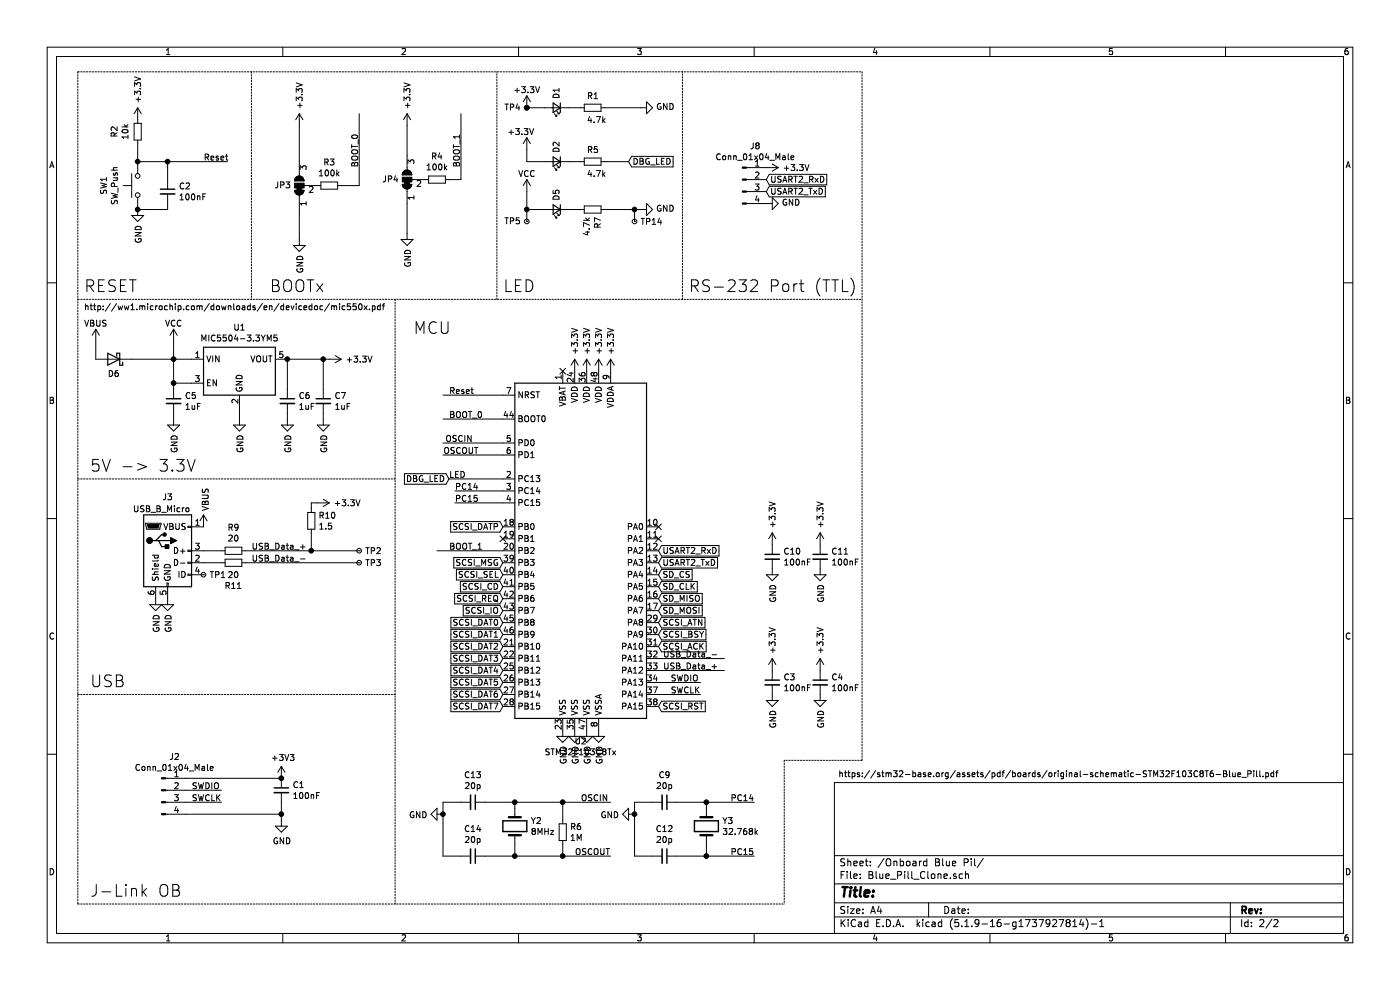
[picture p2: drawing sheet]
EESchema Schematic File Version 4
EELAYER 30 0
EELAYER END
$Descr A4 11693 8268
encoding utf-8
Sheet 2 2
Title ""
Date ""
Rev ""
Comp ""
Comment1 ""
Comment2 ""
Comment3 ""
Comment4 ""
$EndDescr
Wire Wire Line
	4200 4000 3750 4000
Text Label 3750 4000 0    50   ~ 0
LED
$Comp
L MCU_ST_STM32F1:STM32F103C8Tx U2
U 1 1
P 4900 4600
F 0 "U2" H 4850 3011 50  0000 C CNN
F 1 "STM32F103C8Tx" H 4850 2920 50  0000 C CNN
F 2 "Package_QFP:LQFP-48_7x7mm_P0.5mm" H 4300 3200 50  0001 R CNN
F 3 "http://www.st.com/st-web-ui/static/active/en/resource/technical/document/datasheet/CD00161566.pdf" H 4900 4600 50  0001 C CNN
F 4 "C8734" H 4900 4600 50  0001 C CNN "LCSC"
	1    4900 4600
	1    0    0    -1  
$EndComp
$Comp
L power:+3.3V #PWR037
U 1 1
P 4800 3100
F 0 "#PWR037" H 4800 2950 50  0001 C CNN
F 1 "+3.3V" V 4800 3350 50  0000 C CNN
F 2 "" H 4800 3100 50  0001 C CNN
F 3 "" H 4800 3100 50  0001 C CNN
	1    4800 3100
	1    0    0    -1  
$EndComp
$Comp
L power:+3.3V #PWR039
U 1 1
P 4900 3100
F 0 "#PWR039" H 4900 2950 50  0001 C CNN
F 1 "+3.3V" V 4900 3350 50  0000 C CNN
F 2 "" H 4900 3100 50  0001 C CNN
F 3 "" H 4900 3100 50  0001 C CNN
	1    4900 3100
	1    0    0    -1  
$EndComp
$Comp
L power:+3.3V #PWR041
U 1 1
P 5000 3100
F 0 "#PWR041" H 5000 2950 50  0001 C CNN
F 1 "+3.3V" V 5000 3350 50  0000 C CNN
F 2 "" H 5000 3100 50  0001 C CNN
F 3 "" H 5000 3100 50  0001 C CNN
	1    5000 3100
	1    0    0    -1  
$EndComp
NoConn ~ 4700 3100
$Comp
L power:+3.3V #PWR043
U 1 1
P 5100 3100
F 0 "#PWR043" H 5100 2950 50  0001 C CNN
F 1 "+3.3V" V 5100 3350 50  0000 C CNN
F 2 "" H 5100 3100 50  0001 C CNN
F 3 "" H 5100 3100 50  0001 C CNN
	1    5100 3100
	1    0    0    -1  
$EndComp
$Comp
L power:GND #PWR036
U 1 1
P 4700 6100
F 0 "#PWR036" H 4700 5850 50  0001 C CNN
F 1 "GND" V 4705 5972 50  0000 R CNN
F 2 "" H 4700 6100 50  0001 C CNN
F 3 "" H 4700 6100 50  0001 C CNN
	1    4700 6100
	1    0    0    -1  
$EndComp
$Comp
L power:GND #PWR038
U 1 1
P 4800 6100
F 0 "#PWR038" H 4800 5850 50  0001 C CNN
F 1 "GND" V 4805 5972 50  0000 R CNN
F 2 "" H 4800 6100 50  0001 C CNN
F 3 "" H 4800 6100 50  0001 C CNN
	1    4800 6100
	1    0    0    -1  
$EndComp
$Comp
L power:GND #PWR040
U 1 1
P 4900 6100
F 0 "#PWR040" H 4900 5850 50  0001 C CNN
F 1 "GND" V 4905 5972 50  0000 R CNN
F 2 "" H 4900 6100 50  0001 C CNN
F 3 "" H 4900 6100 50  0001 C CNN
	1    4900 6100
	1    0    0    -1  
$EndComp
$Comp
L power:GND #PWR042
U 1 1
P 5000 6100
F 0 "#PWR042" H 5000 5850 50  0001 C CNN
F 1 "GND" V 5005 5972 50  0000 R CNN
F 2 "" H 5000 6100 50  0001 C CNN
F 3 "" H 5000 6100 50  0001 C CNN
	1    5000 6100
	1    0    0    -1  
$EndComp
Text Label 6000 5600 2    50   ~ 0
USB_Data_+
Text Label 6000 5500 2    50   ~ 0
USB_Data_-
Wire Wire Line
	5500 5500 6050 5500
NoConn ~ 4200 4500
NoConn ~ 5500 4400
NoConn ~ 5500 4500
$Comp
L power:+3.3V #PWR032
U 1 1
P 3400 1050
F 0 "#PWR032" H 3400 900 50  0001 C CNN
F 1 "+3.3V" V 3400 1300 50  0000 C CNN
F 2 "" H 3400 1050 50  0001 C CNN
F 3 "" H 3400 1050 50  0001 C CNN
	1    3400 1050
	1    0    0    -1  
$EndComp
$Comp
L power:GND #PWR031
U 1 1
P 3400 1950
F 0 "#PWR031" H 3400 1700 50  0001 C CNN
F 1 "GND" V 3405 1822 50  0000 R CNN
F 2 "" H 3400 1950 50  0001 C CNN
F 3 "" H 3400 1950 50  0001 C CNN
	1    3400 1950
	1    0    0    -1  
$EndComp
Wire Wire Line
	4200 4600 3650 4600
Text Label 3750 4600 0    50   ~ 0
BOOT_1
Wire Wire Line
	4200 3500 3700 3500
Text Label 3750 3500 0    50   ~ 0
BOOT_0
Text Label 3000 1400 1    50   ~ 0
BOOT_0
Wire Wire Line
	3850 950  3850 1500
Text Label 3850 1400 1    50   ~ 0
BOOT_1
Wire Wire Line
	4200 4200 3800 4200
Wire Wire Line
	4200 4100 3800 4100
Text Label 4000 4100 2    50   ~ 0
PC14
Text Label 4000 4200 2    50   ~ 0
PC15
Wire Wire Line
	4200 3700 3700 3700
Wire Wire Line
	4200 3800 3700 3800
Text Label 3950 3700 2    50   ~ 0
OSCIN
Text Label 4000 3800 2    50   ~ 0
OSCOUT
$Comp
L Connector:Conn_01x04_Male J2
U 1 1
P 1350 6600
F 0 "J2" H 1458 6881 50  0000 C CNN
F 1 "Conn_01x04_Male" H 1458 6790 50  0000 C CNN
F 2 "Connector_PinHeader_2.54mm:PinHeader_1x04_P2.54mm_Vertical" H 1350 6600 50  0001 C CNN
F 3 "~" H 1350 6600 50  0001 C CNN
	1    1350 6600
	1    0    0    -1  
$EndComp
$Comp
L Device:C_Small C1
U 1 1
P 2350 6600
F 0 "C1" H 2442 6646 50  0000 L CNN
F 1 "100nF" H 2442 6555 50  0000 L CNN
F 2 "Capacitor_SMD:C_0603_1608Metric" H 2350 6600 50  0001 C CNN
F 3 "~" H 2350 6600 50  0001 C CNN
F 4 "C14663" H 2350 6600 50  0001 C CNN "LCSC"
	1    2350 6600
	1    0    0    -1  
$EndComp
$Comp
L power:+3V3 #PWR028
U 1 1
P 2350 6500
F 0 "#PWR028" H 2350 6350 50  0001 C CNN
F 1 "+3V3" H 2365 6673 50  0000 C CNN
F 2 "" H 2350 6500 50  0001 C CNN
F 3 "" H 2350 6500 50  0001 C CNN
	1    2350 6500
	1    0    0    -1  
$EndComp
Connection ~ 2350 6500
$Comp
L power:GND #PWR029
U 1 1
P 2350 6850
F 0 "#PWR029" H 2350 6600 50  0001 C CNN
F 1 "GND" H 2355 6677 50  0000 C CNN
F 2 "" H 2350 6850 50  0001 C CNN
F 3 "" H 2350 6850 50  0001 C CNN
	1    2350 6850
	1    0    0    -1  
$EndComp
Wire Wire Line
	2350 6800 2350 6850
Wire Wire Line
	2350 6700 2350 6800
Connection ~ 2350 6800
Wire Wire Line
	1550 6700 1850 6700
Wire Wire Line
	1550 6600 1850 6600
Text Label 1600 6600 0    50   ~ 0
SWDIO
Text Label 1600 6700 0    50   ~ 0
SWCLK
Text Label 5600 5700 0    50   ~ 0
SWDIO
Text Label 5600 5800 0    50   ~ 0
SWCLK
Wire Wire Line
	5500 5600 6050 5600
Wire Wire Line
	5500 5700 5850 5700
Wire Wire Line
	5500 5800 5850 5800
$Comp
L Device:R_Small R3
U 1 1
P 2750 1550
F 0 "R3" V 2554 1550 50  0000 C CNN
F 1 "100k" V 2645 1550 50  0000 C CNN
F 2 "Resistor_SMD:R_0603_1608Metric" H 2750 1550 50  0001 C CNN
F 3 "~" H 2750 1550 50  0001 C CNN
F 4 "C25803" V 2750 1550 50  0001 C CNN "LCSC"
	1    2750 1550
	0    1    1    0   
$EndComp
$Comp
L Device:R_Small R4
U 1 1
P 3650 1500
F 0 "R4" V 3454 1500 50  0000 C CNN
F 1 "100k" V 3545 1500 50  0000 C CNN
F 2 "Resistor_SMD:R_0603_1608Metric" H 3650 1500 50  0001 C CNN
F 3 "~" H 3650 1500 50  0001 C CNN
F 4 "C25803" V 3650 1500 50  0001 C CNN "LCSC"
	1    3650 1500
	0    1    1    0   
$EndComp
Wire Wire Line
	3700 3300 4200 3300
Text Label 3750 3300 0    50   ~ 0
Reset
$Comp
L power:+3.3V #PWR?
U 1 1
P 4400 1250
AR Path="/60AB05D8" Ref="#PWR?"  Part="1" 
AR Path="/60A5EB59/60AB05D8" Ref="#PWR?"  Part="1" 
AR Path="/60A49332/60AB05D8" Ref="#PWR034"  Part="1" 
F 0 "#PWR034" H 4400 1100 50  0001 C CNN
F 1 "+3.3V" H 4350 1400 50  0000 C CNN
F 2 "" H 4400 1250 50  0001 C CNN
F 3 "" H 4400 1250 50  0001 C CNN
	1    4400 1250
	1    0    0    -1  
$EndComp
$Comp
L Device:R_Small R?
U 1 1
P 4950 1350
AR Path="/60AB05DF" Ref="R?"  Part="1" 
AR Path="/60A5EB59/60AB05DF" Ref="R?"  Part="1" 
AR Path="/60A49332/60AB05DF" Ref="R5"  Part="1" 
F 0 "R5" V 4850 1300 50  0000 L CNN
F 1 "4.7k" V 5050 1300 50  0000 L CNN
F 2 "Resistor_SMD:R_0603_1608Metric" H 4950 1350 50  0001 C CNN
F 3 "~" H 4950 1350 50  0001 C CNN
F 4 "C23162" H 4950 1350 50  0001 C CNN "LCSC"
	1    4950 1350
	0    1    1    0   
$EndComp
$Comp
L Device:LED_Small D?
U 1 1
P 4650 1350
AR Path="/60AB05E6" Ref="D?"  Part="1" 
AR Path="/60A5EB59/60AB05E6" Ref="D?"  Part="1" 
AR Path="/60A49332/60AB05E6" Ref="D2"  Part="1" 
F 0 "D2" V 4650 1280 50  0000 R CNN
F 1 "LED_Small" V 4695 1448 50  0001 L CNN
F 2 "LED_SMD:LED_0603_1608Metric" V 4650 1350 50  0001 C CNN
F 3 "~" V 4650 1350 50  0001 C CNN
F 4 "C72043" V 4650 1350 50  0001 C CNN "LCSC"
	1    4650 1350
	-1   0    0    1   
$EndComp
$Comp
L power:GND #PWR?
U 1 1
P 5350 1750
AR Path="/60AB05F4" Ref="#PWR?"  Part="1" 
AR Path="/60A5EB59/60AB05F4" Ref="#PWR?"  Part="1" 
AR Path="/60A49332/60AB05F4" Ref="#PWR046"  Part="1" 
F 0 "#PWR046" H 5350 1500 50  0001 C CNN
F 1 "GND" V 5355 1622 50  0000 R CNN
F 2 "" H 5350 1750 50  0001 C CNN
F 3 "" H 5350 1750 50  0001 C CNN
	1    5350 1750
	0    -1   -1   0   
$EndComp
$Comp
L power:GND #PWR?
U 1 1
P 5350 900
AR Path="/60AB05FA" Ref="#PWR?"  Part="1" 
AR Path="/60A5EB59/60AB05FA" Ref="#PWR?"  Part="1" 
AR Path="/60A49332/60AB05FA" Ref="#PWR045"  Part="1" 
F 0 "#PWR045" H 5350 650 50  0001 C CNN
F 1 "GND" V 5355 772 50  0000 R CNN
F 2 "" H 5350 900 50  0001 C CNN
F 3 "" H 5350 900 50  0001 C CNN
	1    5350 900 
	0    -1   -1   0   
$EndComp
$Comp
L Device:R_Small R?
U 1 1
P 4950 1750
AR Path="/60AB0601" Ref="R?"  Part="1" 
AR Path="/60A5EB59/60AB0601" Ref="R?"  Part="1" 
AR Path="/60A49332/60AB0601" Ref="R7"  Part="1" 
F 0 "R7" H 5009 1796 50  0000 L CNN
F 1 "4.7k" H 5009 1705 50  0000 L CNN
F 2 "Resistor_SMD:R_0603_1608Metric" H 4950 1750 50  0001 C CNN
F 3 "~" H 4950 1750 50  0001 C CNN
F 4 "C23162" H 4950 1750 50  0001 C CNN "LCSC"
	1    4950 1750
	0    1    1    0   
$EndComp
$Comp
L Device:LED_Small D?
U 1 1
P 4650 1750
AR Path="/60AB0608" Ref="D?"  Part="1" 
AR Path="/60A5EB59/60AB0608" Ref="D?"  Part="1" 
AR Path="/60A49332/60AB0608" Ref="D5"  Part="1" 
F 0 "D5" V 4650 1680 50  0000 R CNN
F 1 "LED_Small" V 4695 1848 50  0001 L CNN
F 2 "LED_SMD:LED_0603_1608Metric" V 4650 1750 50  0001 C CNN
F 3 "~" V 4650 1750 50  0001 C CNN
F 4 "C72043" V 4650 1750 50  0001 C CNN "LCSC"
	1    4650 1750
	-1   0    0    1   
$EndComp
$Comp
L power:+3.3V #PWR?
U 1 1
P 4400 900
AR Path="/60AB060E" Ref="#PWR?"  Part="1" 
AR Path="/60A5EB59/60AB060E" Ref="#PWR?"  Part="1" 
AR Path="/60A49332/60AB060E" Ref="#PWR033"  Part="1" 
F 0 "#PWR033" H 4400 750 50  0001 C CNN
F 1 "+3.3V" H 4400 1050 50  0000 C CNN
F 2 "" H 4400 900 50  0001 C CNN
F 3 "" H 4400 900 50  0001 C CNN
	1    4400 900 
	1    0    0    -1  
$EndComp
$Comp
L Device:R_Small R?
U 1 1
P 4950 900
AR Path="/60AB0615" Ref="R?"  Part="1" 
AR Path="/60A5EB59/60AB0615" Ref="R?"  Part="1" 
AR Path="/60A49332/60AB0615" Ref="R1"  Part="1" 
F 0 "R1" V 4850 850 50  0000 L CNN
F 1 "4.7k" V 5050 850 50  0000 L CNN
F 2 "Resistor_SMD:R_0603_1608Metric" H 4950 900 50  0001 C CNN
F 3 "~" H 4950 900 50  0001 C CNN
F 4 "C23162" H 4950 900 50  0001 C CNN "LCSC"
	1    4950 900 
	0    1    1    0   
$EndComp
$Comp
L Device:LED_Small D?
U 1 1
P 4650 900
AR Path="/60AB061C" Ref="D?"  Part="1" 
AR Path="/60A5EB59/60AB061C" Ref="D?"  Part="1" 
AR Path="/60A49332/60AB061C" Ref="D1"  Part="1" 
F 0 "D1" V 4650 830 50  0000 R CNN
F 1 "LED_Small" V 4695 998 50  0001 L CNN
F 2 "LED_SMD:LED_0603_1608Metric" V 4650 900 50  0001 C CNN
F 3 "~" V 4650 900 50  0001 C CNN
F 4 "C72043" V 4650 900 50  0001 C CNN "LCSC"
	1    4650 900 
	-1   0    0    1   
$EndComp
Text Label 1700 1350 0    50   ~ 0
Reset
$Comp
L power:+3.3V #PWR?
U 1 1
P 1150 1000
AR Path="/60AB0623" Ref="#PWR?"  Part="1" 
AR Path="/60A5EB59/60AB0623" Ref="#PWR?"  Part="1" 
AR Path="/60A49332/60AB0623" Ref="#PWR019"  Part="1" 
F 0 "#PWR019" H 1150 850 50  0001 C CNN
F 1 "+3.3V" V 1150 1250 50  0000 C CNN
F 2 "" H 1150 1000 50  0001 C CNN
F 3 "" H 1150 1000 50  0001 C CNN
	1    1150 1000
	1    0    0    -1  
$EndComp
Wire Wire Line
	1150 1350 1150 1200
Wire Wire Line
	1400 1350 1900 1350
Wire Wire Line
	1400 1350 1150 1350
Connection ~ 1400 1350
Wire Wire Line
	1400 1500 1400 1350
Wire Wire Line
	1400 1750 1150 1750
Wire Wire Line
	1400 1700 1400 1750
$Comp
L power:GND #PWR?
U 1 1
P 1150 1750
AR Path="/60AB0630" Ref="#PWR?"  Part="1" 
AR Path="/60A5EB59/60AB0630" Ref="#PWR?"  Part="1" 
AR Path="/60A49332/60AB0630" Ref="#PWR020"  Part="1" 
F 0 "#PWR020" H 1150 1500 50  0001 C CNN
F 1 "GND" V 1155 1622 50  0000 R CNN
F 2 "" H 1150 1750 50  0001 C CNN
F 3 "" H 1150 1750 50  0001 C CNN
	1    1150 1750
	1    0    0    -1  
$EndComp
$Comp
L Device:C_Small C?
U 1 1
P 1400 1600
AR Path="/60AB0637" Ref="C?"  Part="1" 
AR Path="/60A5EB59/60AB0637" Ref="C?"  Part="1" 
AR Path="/60A49332/60AB0637" Ref="C2"  Part="1" 
F 0 "C2" H 1492 1646 50  0000 L CNN
F 1 "100nF" H 1492 1555 50  0000 L CNN
F 2 "Capacitor_SMD:C_0603_1608Metric" H 1400 1600 50  0001 C CNN
F 3 "~" H 1400 1600 50  0001 C CNN
F 4 "C14663" H 1400 1600 50  0001 C CNN "LCSC"
	1    1400 1600
	1    0    0    -1  
$EndComp
$Comp
L Device:R_Small R?
U 1 1
P 1150 1100
AR Path="/60AB063E" Ref="R?"  Part="1" 
AR Path="/60A5EB59/60AB063E" Ref="R?"  Part="1" 
AR Path="/60A49332/60AB063E" Ref="R2"  Part="1" 
F 0 "R2" V 954 1100 50  0000 C CNN
F 1 "10k" V 1045 1100 50  0000 C CNN
F 2 "Resistor_SMD:R_0603_1608Metric" H 1150 1100 50  0001 C CNN
F 3 "~" H 1150 1100 50  0001 C CNN
F 4 "C25804" V 1150 1100 50  0001 C CNN "LCSC"
	1    1150 1100
	1    0    0    -1  
$EndComp
Connection ~ 1150 1350
Connection ~ 1150 1750
$Comp
L Switch:SW_Push SW?
U 1 1
P 1150 1550
AR Path="/60AB0647" Ref="SW?"  Part="1" 
AR Path="/60A5EB59/60AB0647" Ref="SW?"  Part="1" 
AR Path="/60A49332/60AB0647" Ref="SW1"  Part="1" 
F 0 "SW1" H 1150 1835 50  0000 C CNN
F 1 "SW_Push" H 1150 1744 50  0000 C CNN
F 2 "Button_Switch_THT:SW_PUSH_6mm" H 1150 1750 50  0001 C CNN
F 3 "~" H 1150 1750 50  0001 C CNN
F 4 "C223748" H 1150 1550 50  0001 C CNN "LCSC"
	1    1150 1550
	0    -1   -1   0   
$EndComp
Text Label 4800 7150 0    50   ~ 0
OSCOUT
Text Label 4850 6700 0    50   ~ 0
OSCIN
Wire Wire Line
	4700 7050 4700 7150
Wire Wire Line
	4700 6850 4700 6700
$Comp
L Device:R_Small R6
U 1 1
P 4700 6950
F 0 "R6" H 4759 6996 50  0000 L CNN
F 1 "1M" H 4759 6905 50  0000 L CNN
F 2 "Resistor_SMD:R_0603_1608Metric" H 4700 6950 50  0001 C CNN
F 3 "~" H 4700 6950 50  0001 C CNN
F 4 "C22935" H 4700 6950 50  0001 C CNN "LCSC"
	1    4700 6950
	1    0    0    -1  
$EndComp
Text Label 6100 7150 0    50   ~ 0
PC15
Text Label 6100 6700 0    50   ~ 0
PC14
Wire Wire Line
	5900 6700 6300 6700
Wire Wire Line
	5900 6750 5900 6700
Wire Wire Line
	5900 7150 6300 7150
Wire Wire Line
	5900 7050 5900 7150
Connection ~ 5900 7150
Wire Wire Line
	5650 7150 5900 7150
Connection ~ 5900 6700
Wire Wire Line
	5650 6700 5900 6700
$Comp
L power:GND #PWR044
U 1 1
P 5300 6800
F 0 "#PWR044" H 5300 6550 50  0001 C CNN
F 1 "GND" V 5305 6672 50  0000 R CNN
F 2 "" H 5300 6800 50  0001 C CNN
F 3 "" H 5300 6800 50  0001 C CNN
	1    5300 6800
	0    1    1    0   
$EndComp
Wire Wire Line
	5300 7150 5450 7150
Wire Wire Line
	5300 6700 5300 6800
Wire Wire Line
	5450 6700 5300 6700
$Comp
L Device:C_Small C12
U 1 1
P 5550 7150
F 0 "C12" V 5321 7150 50  0000 C CNN
F 1 "20p" V 5412 7150 50  0000 C CNN
F 2 "Capacitor_SMD:C_0603_1608Metric" H 5550 7150 50  0001 C CNN
F 3 "~" H 5550 7150 50  0001 C CNN
F 4 "C1648" H 5550 7150 50  0001 C CNN "LCSC"
	1    5550 7150
	0    1    1    0   
$EndComp
$Comp
L Device:C_Small C9
U 1 1
P 5550 6700
F 0 "C9" V 5321 6700 50  0000 C CNN
F 1 "20p" V 5412 6700 50  0000 C CNN
F 2 "Capacitor_SMD:C_0603_1608Metric" H 5550 6700 50  0001 C CNN
F 3 "~" H 5550 6700 50  0001 C CNN
F 4 "C1648" H 5550 6700 50  0001 C CNN "LCSC"
	1    5550 6700
	0    1    1    0   
$EndComp
Wire Wire Line
	4300 7150 4300 7050
Connection ~ 4300 7150
Wire Wire Line
	4050 7150 4300 7150
Wire Wire Line
	3700 7150 3850 7150
Wire Wire Line
	3850 6700 3700 6700
Wire Wire Line
	4300 6700 4050 6700
Connection ~ 4300 6700
Wire Wire Line
	4300 6750 4300 6700
$Comp
L Device:C_Small C14
U 1 1
P 3950 7150
F 0 "C14" V 3721 7150 50  0000 C CNN
F 1 "20p" V 3812 7150 50  0000 C CNN
F 2 "Capacitor_SMD:C_0603_1608Metric" H 3950 7150 50  0001 C CNN
F 3 "~" H 3950 7150 50  0001 C CNN
F 4 "C1648" H 3950 7150 50  0001 C CNN "LCSC"
	1    3950 7150
	0    1    1    0   
$EndComp
$Comp
L Device:C_Small C13
U 1 1
P 3950 6700
F 0 "C13" V 3721 6700 50  0000 C CNN
F 1 "20p" V 3812 6700 50  0000 C CNN
F 2 "Capacitor_SMD:C_0603_1608Metric" H 3950 6700 50  0001 C CNN
F 3 "~" H 3950 6700 50  0001 C CNN
F 4 "C1648" H 3950 6700 50  0001 C CNN "LCSC"
	1    3950 6700
	0    1    1    0   
$EndComp
$Comp
L Device:Crystal Y2
U 1 1
P 4300 6900
F 0 "Y2" V 4254 7031 50  0000 L CNN
F 1 "8MHz" V 4345 7031 50  0000 L CNN
F 2 "Crystal:Crystal_SMD_5032-2Pin_5.0x3.2mm" H 4300 6900 50  0001 C CNN
F 3 "~" H 4300 6900 50  0001 C CNN
F 4 "C115962" V 4300 6900 50  0001 C CNN "LCSC"
	1    4300 6900
	0    1    1    0   
$EndComp
$Comp
L Device:Crystal Y3
U 1 1
P 5900 6900
F 0 "Y3" V 5854 7031 50  0000 L CNN
F 1 "32.768k" V 5945 7031 50  0000 L CNN
F 2 "Crystal:Crystal_SMD_3215-2Pin_3.2x1.5mm" H 5900 6900 50  0001 C CNN
F 3 "~" H 5900 6900 50  0001 C CNN
F 4 "C48615" V 5900 6900 50  0001 C CNN "LCSC"
	1    5900 6900
	0    1    1    0   
$EndComp
$Comp
L Device:C_Small C4
U 1 1
P 6850 5700
F 0 "C4" H 6942 5746 50  0000 L CNN
F 1 "100nF" H 6942 5655 50  0000 L CNN
F 2 "Capacitor_SMD:C_0603_1608Metric" H 6850 5700 50  0001 C CNN
F 3 "~" H 6850 5700 50  0001 C CNN
F 4 "C14663" H 6850 5700 50  0001 C CNN "LCSC"
	1    6850 5700
	1    0    0    -1  
$EndComp
$Comp
L Device:C_Small C3
U 1 1
P 6450 5700
F 0 "C3" H 6542 5746 50  0000 L CNN
F 1 "100nF" H 6542 5655 50  0000 L CNN
F 2 "Capacitor_SMD:C_0603_1608Metric" H 6450 5700 50  0001 C CNN
F 3 "~" H 6450 5700 50  0001 C CNN
F 4 "C14663" H 6450 5700 50  0001 C CNN "LCSC"
	1    6450 5700
	1    0    0    -1  
$EndComp
$Comp
L Device:C_Small C11
U 1 1
P 6850 4650
F 0 "C11" H 6942 4696 50  0000 L CNN
F 1 "100nF" H 6942 4605 50  0000 L CNN
F 2 "Capacitor_SMD:C_0603_1608Metric" H 6850 4650 50  0001 C CNN
F 3 "~" H 6850 4650 50  0001 C CNN
F 4 "C14663" H 6850 4650 50  0001 C CNN "LCSC"
	1    6850 4650
	1    0    0    -1  
$EndComp
$Comp
L power:GND #PWR048
U 1 1
P 6450 4750
F 0 "#PWR048" H 6450 4500 50  0001 C CNN
F 1 "GND" V 6455 4622 50  0000 R CNN
F 2 "" H 6450 4750 50  0001 C CNN
F 3 "" H 6450 4750 50  0001 C CNN
	1    6450 4750
	1    0    0    -1  
$EndComp
$Comp
L Device:C_Small C10
U 1 1
P 6450 4650
F 0 "C10" H 6542 4696 50  0000 L CNN
F 1 "100nF" H 6542 4605 50  0000 L CNN
F 2 "Capacitor_SMD:C_0603_1608Metric" H 6450 4650 50  0001 C CNN
F 3 "~" H 6450 4650 50  0001 C CNN
F 4 "C14663" H 6450 4650 50  0001 C CNN "LCSC"
	1    6450 4650
	1    0    0    -1  
$EndComp
Wire Wire Line
	2050 4700 3000 4700
Wire Wire Line
	2600 4200 2650 4200
Wire Wire Line
	2600 4250 2600 4200
$Comp
L Device:R_Small R10
U 1 1
P 2600 4350
F 0 "R10" H 2659 4396 50  0000 L CNN
F 1 "1.5" H 2659 4305 50  0000 L CNN
F 2 "Resistor_SMD:R_0603_1608Metric" H 2600 4350 50  0001 C CNN
F 3 "~" H 2600 4350 50  0001 C CNN
F 4 "C22843" H 2600 4350 50  0001 C CNN "LCSC"
	1    2600 4350
	1    0    0    -1  
$EndComp
Text Label 2100 4700 0    50   ~ 0
USB_Data_-
Text Label 2100 4600 0    50   ~ 0
USB_Data_+
Wire Wire Line
	1700 4700 1850 4700
Wire Wire Line
	1700 4600 1850 4600
$Comp
L Device:R_Small R11
U 1 1
P 1950 4700
F 0 "R11" V 1754 4700 50  0000 C CNN
F 1 "20" V 1845 4700 50  0000 C CNN
F 2 "Resistor_SMD:R_0603_1608Metric" H 1950 4700 50  0001 C CNN
F 3 "~" H 1950 4700 50  0001 C CNN
F 4 "C22950" V 1950 4700 50  0001 C CNN "LCSC"
	1    1950 4700
	0    -1   -1   0   
$EndComp
$Comp
L Device:R_Small R9
U 1 1
P 1950 4600
F 0 "R9" V 1754 4600 50  0000 C CNN
F 1 "20" V 1845 4600 50  0000 C CNN
F 2 "Resistor_SMD:R_0603_1608Metric" H 1950 4600 50  0001 C CNN
F 3 "~" H 1950 4600 50  0001 C CNN
F 4 "C22950" V 1950 4600 50  0001 C CNN "LCSC"
	1    1950 4600
	0    1    1    0   
$EndComp
$Comp
L power:GND #PWR021
U 1 1
P 1300 5000
F 0 "#PWR021" H 1300 4750 50  0001 C CNN
F 1 "GND" V 1305 4872 50  0000 R CNN
F 2 "" H 1300 5000 50  0001 C CNN
F 3 "" H 1300 5000 50  0001 C CNN
	1    1300 5000
	1    0    0    -1  
$EndComp
$Comp
L power:GND #PWR022
U 1 1
P 1400 5000
F 0 "#PWR022" H 1400 4750 50  0001 C CNN
F 1 "GND" V 1405 4872 50  0000 R CNN
F 2 "" H 1400 5000 50  0001 C CNN
F 3 "" H 1400 5000 50  0001 C CNN
	1    1400 5000
	1    0    0    -1  
$EndComp
Text Notes 7000 6500 0    50   ~ 0
https://stm32-base.org/assets/pdf/boards/original-schematic-STM32F103C8T6-Blue_Pill.pdf
$Comp
L power:+3.3V #PWR027
U 1 1
P 2750 3000
F 0 "#PWR027" H 2750 2850 50  0001 C CNN
F 1 "+3.3V" V 2750 3250 50  0000 C CNN
F 2 "" H 2750 3000 50  0001 C CNN
F 3 "" H 2750 3000 50  0001 C CNN
	1    2750 3000
	0    1    1    0   
$EndComp
$Comp
L power:GND #PWR026
U 1 1
P 2000 3500
F 0 "#PWR026" H 2000 3250 50  0001 C CNN
F 1 "GND" V 2005 3372 50  0000 R CNN
F 2 "" H 2000 3500 50  0001 C CNN
F 3 "" H 2000 3500 50  0001 C CNN
	1    2000 3500
	1    0    0    -1  
$EndComp
$Comp
L power:VBUS #PWR025
U 1 1
P 1700 4400
F 0 "#PWR025" H 1700 4250 50  0001 C CNN
F 1 "VBUS" V 1715 4528 50  0000 L CNN
F 2 "" H 1700 4400 50  0001 C CNN
F 3 "" H 1700 4400 50  0001 C CNN
	1    1700 4400
	1    0    0    -1  
$EndComp
$Comp
L Connector:USB_B_Micro J3
U 1 1
P 1400 4600
F 0 "J3" H 1400 5050 50  0000 C CNN
F 1 "USB_B_Micro" H 1350 4950 50  0000 C CNN
F 2 "Connector_USB:USB_Micro-B_Wuerth_629105150521" H 1550 4550 50  0001 C CNN
F 3 "~" H 1550 4550 50  0001 C CNN
	1    1400 4600
	1    0    0    -1  
$EndComp
$Comp
L Regulator_Linear:MIC5504-3.3YM5 U1
U 1 1
P 2000 3100
F 0 "U1" H 2000 3467 50  0000 C CNN
F 1 "MIC5504-3.3YM5" H 2000 3376 50  0000 C CNN
F 2 "Package_TO_SOT_SMD:SOT-23-5" H 2000 2700 50  0001 C CNN
F 3 "http://ww1.microchip.com/downloads/en/DeviceDoc/MIC550X.pdf" H 1750 3350 50  0001 C CNN
F 4 "C88419" H 2000 3100 50  0001 C CNN "LCSC"
	1    2000 3100
	1    0    0    -1  
$EndComp
Text GLabel 4200 5300 0    50   Input ~ 0
SCSI_DAT1
Text GLabel 4200 5200 0    50   Input ~ 0
SCSI_DAT0
Text GLabel 4200 5100 0    50   Input ~ 0
SCSI_IO
Text GLabel 4200 5000 0    50   Input ~ 0
SCSI_REQ
Text GLabel 4200 4900 0    50   Input ~ 0
SCSI_CD
Text GLabel 4200 4800 0    50   Input ~ 0
SCSI_SEL
Text GLabel 4200 4700 0    50   Input ~ 0
SCSI_MSG
Text GLabel 5500 5900 2    50   Input ~ 0
SCSI_RST
Text GLabel 5500 5400 2    50   Input ~ 0
SCSI_ACK
Text GLabel 5500 5300 2    50   Input ~ 0
SCSI_BSY
Text GLabel 5500 5200 2    50   Input ~ 0
SCSI_ATN
Text GLabel 4200 5900 0    50   Input ~ 0
SCSI_DAT7
Text GLabel 4200 5800 0    50   Input ~ 0
SCSI_DAT6
Text GLabel 4200 5700 0    50   Input ~ 0
SCSI_DAT5
Text GLabel 4200 5600 0    50   Input ~ 0
SCSI_DAT4
Text GLabel 5500 4900 2    50   Input ~ 0
SD_CLK
Text GLabel 5500 5000 2    50   Input ~ 0
SD_MISO
Text GLabel 5500 5100 2    50   Input ~ 0
SD_MOSI
Text GLabel 4200 4400 0    50   Input ~ 0
SCSI_DATP
Text GLabel 4200 5400 0    50   Input ~ 0
SCSI_DAT2
Text GLabel 4200 5500 0    50   Input ~ 0
SCSI_DAT3
Text GLabel 5500 4800 2    50   Input ~ 0
SD_CS
Text GLabel 3750 4000 0    50   Input ~ 0
DBG_LED
Wire Notes Line
	2100 600  2100 2500
Text Notes 700  2450 0    98   ~ 0
RESET
Text Notes 2250 2450 0    98   ~ 0
BOOTx
Wire Notes Line
	4150 2500 4150 600 
Wire Notes Line
	5700 2500 5700 600 
Text Notes 4200 2450 0    98   ~ 0
LED
Connection ~ 5300 6800
Wire Wire Line
	5300 6800 5300 7150
Wire Notes Line
	650  4000 3300 4000
Wire Notes Line
	650  5800 3300 5800
Wire Notes Line
	3300 2500 3300 7550
Wire Notes Line
	650  600  650  7550
Text Notes 750  3950 0    98   ~ 0
5V -> 3.3V
Text Notes 750  5750 0    98   ~ 0
USB
Text Notes 750  7500 0    98   ~ 0
J-Link OB
Connection ~ 4700 6700
Connection ~ 4700 7150
Wire Wire Line
	4700 6700 5100 6700
Wire Wire Line
	4700 7150 5100 7150
Wire Wire Line
	4300 7150 4700 7150
Wire Wire Line
	4300 6700 4700 6700
$Comp
L power:GND #PWR052
U 1 1
P 6850 4750
F 0 "#PWR052" H 6850 4500 50  0001 C CNN
F 1 "GND" V 6855 4622 50  0000 R CNN
F 2 "" H 6850 4750 50  0001 C CNN
F 3 "" H 6850 4750 50  0001 C CNN
	1    6850 4750
	1    0    0    -1  
$EndComp
$Comp
L power:GND #PWR050
U 1 1
P 6450 5800
F 0 "#PWR050" H 6450 5550 50  0001 C CNN
F 1 "GND" V 6455 5672 50  0000 R CNN
F 2 "" H 6450 5800 50  0001 C CNN
F 3 "" H 6450 5800 50  0001 C CNN
	1    6450 5800
	1    0    0    -1  
$EndComp
$Comp
L power:GND #PWR054
U 1 1
P 6850 5800
F 0 "#PWR054" H 6850 5550 50  0001 C CNN
F 1 "GND" V 6855 5672 50  0000 R CNN
F 2 "" H 6850 5800 50  0001 C CNN
F 3 "" H 6850 5800 50  0001 C CNN
	1    6850 5800
	1    0    0    -1  
$EndComp
$Comp
L power:+3.3V #PWR047
U 1 1
P 6450 4550
F 0 "#PWR047" H 6450 4400 50  0001 C CNN
F 1 "+3.3V" V 6450 4800 50  0000 C CNN
F 2 "" H 6450 4550 50  0001 C CNN
F 3 "" H 6450 4550 50  0001 C CNN
	1    6450 4550
	1    0    0    -1  
$EndComp
$Comp
L power:+3.3V #PWR051
U 1 1
P 6850 4550
F 0 "#PWR051" H 6850 4400 50  0001 C CNN
F 1 "+3.3V" V 6850 4800 50  0000 C CNN
F 2 "" H 6850 4550 50  0001 C CNN
F 3 "" H 6850 4550 50  0001 C CNN
	1    6850 4550
	1    0    0    -1  
$EndComp
$Comp
L power:+3.3V #PWR049
U 1 1
P 6450 5600
F 0 "#PWR049" H 6450 5450 50  0001 C CNN
F 1 "+3.3V" V 6450 5850 50  0000 C CNN
F 2 "" H 6450 5600 50  0001 C CNN
F 3 "" H 6450 5600 50  0001 C CNN
	1    6450 5600
	1    0    0    -1  
$EndComp
$Comp
L power:+3.3V #PWR053
U 1 1
P 6850 5600
F 0 "#PWR053" H 6850 5450 50  0001 C CNN
F 1 "+3.3V" V 6850 5850 50  0000 C CNN
F 2 "" H 6850 5600 50  0001 C CNN
F 3 "" H 6850 5600 50  0001 C CNN
	1    6850 5600
	1    0    0    -1  
$EndComp
Wire Wire Line
	1550 6500 2350 6500
Wire Wire Line
	1550 6800 2350 6800
Wire Wire Line
	2050 4600 2600 4600
Wire Wire Line
	2600 4450 2600 4600
Connection ~ 2600 4600
Wire Wire Line
	2600 4600 3000 4600
Wire Wire Line
	4400 900  4550 900 
Wire Wire Line
	4400 1250 4400 1350
Wire Wire Line
	4400 1350 4550 1350
Wire Wire Line
	4750 1350 4850 1350
Wire Wire Line
	4850 900  4750 900 
Wire Wire Line
	4400 1750 4550 1750
Wire Wire Line
	4750 1750 4850 1750
Wire Wire Line
	5050 1750 5300 1750
Wire Wire Line
	5050 900  5350 900 
Text Notes 3450 2800 0    98   ~ 0
MCU
Wire Notes Line
	7200 6350 6550 6350
Wire Notes Line
	6550 6350 6550 7550
Wire Notes Line
	650  2500 7200 2500
Wire Notes Line
	650  7550 6550 7550
Text GLabel 5500 4600 2    50   Input ~ 0
USART2_RxD
Text GLabel 5500 4700 2    50   Input ~ 0
USART2_TxD
Text Notes 5750 2450 0    98   ~ 0
RS-232 Port (TTL)
Wire Notes Line
	650  600  7200 600 
Wire Notes Line
	7200 600  7200 6350
Text GLabel 6400 1500 2    50   Input ~ 0
USART2_RxD
Text GLabel 6400 1600 2    50   Input ~ 0
USART2_TxD
$Comp
L power:GND #PWR?
U 1 1
P 6400 1700
AR Path="/60BAEC40" Ref="#PWR?"  Part="1" 
AR Path="/60A5EB59/60BAEC40" Ref="#PWR?"  Part="1" 
AR Path="/60A49332/60BAEC40" Ref="#PWR058"  Part="1" 
F 0 "#PWR058" H 6400 1450 50  0001 C CNN
F 1 "GND" V 6405 1572 50  0000 R CNN
F 2 "" H 6400 1700 50  0001 C CNN
F 3 "" H 6400 1700 50  0001 C CNN
	1    6400 1700
	0    -1   -1   0   
$EndComp
$Comp
L power:+3.3V #PWR?
U 1 1
P 6400 1400
AR Path="/60BAC9FD" Ref="#PWR?"  Part="1" 
AR Path="/60A5EB59/60BAC9FD" Ref="#PWR?"  Part="1" 
AR Path="/60A49332/60BAC9FD" Ref="#PWR057"  Part="1" 
F 0 "#PWR057" H 6400 1250 50  0001 C CNN
F 1 "+3.3V" V 6400 1650 50  0000 C CNN
F 2 "" H 6400 1400 50  0001 C CNN
F 3 "" H 6400 1400 50  0001 C CNN
	1    6400 1400
	0    1    1    0   
$EndComp
$Comp
L Connector:Conn_01x04_Male J8
U 1 1
P 6200 1500
F 0 "J8" H 6308 1781 50  0000 C CNN
F 1 "Conn_01x04_Male" H 6308 1690 50  0000 C CNN
F 2 "Connector_PinHeader_2.54mm:PinHeader_1x04_P2.54mm_Vertical" H 6200 1500 50  0001 C CNN
F 3 "~" H 6200 1500 50  0001 C CNN
	1    6200 1500
	1    0    0    -1  
$EndComp
$Comp
L Device:C_Small C5
U 1 1
P 1450 3350
F 0 "C5" H 1542 3396 50  0000 L CNN
F 1 "1uF" H 1542 3305 50  0000 L CNN
F 2 "Capacitor_SMD:C_0603_1608Metric" H 1450 3350 50  0001 C CNN
F 3 "~" H 1450 3350 50  0001 C CNN
F 4 "C15849" H 1450 3350 50  0001 C CNN "LCSC"
	1    1450 3350
	1    0    0    -1  
$EndComp
$Comp
L power:GND #PWR024
U 1 1
P 1450 3500
F 0 "#PWR024" H 1450 3250 50  0001 C CNN
F 1 "GND" V 1455 3372 50  0000 R CNN
F 2 "" H 1450 3500 50  0001 C CNN
F 3 "" H 1450 3500 50  0001 C CNN
	1    1450 3500
	1    0    0    -1  
$EndComp
$Comp
L Device:C_Small C6
U 1 1
P 2400 3350
F 0 "C6" H 2492 3396 50  0000 L CNN
F 1 "1uF" H 2492 3305 50  0000 L CNN
F 2 "Capacitor_SMD:C_0603_1608Metric" H 2400 3350 50  0001 C CNN
F 3 "~" H 2400 3350 50  0001 C CNN
F 4 "C15849" H 2400 3350 50  0001 C CNN "LCSC"
	1    2400 3350
	1    0    0    -1  
$EndComp
Wire Wire Line
	2400 3000 2400 3250
$Comp
L Device:C_Small C7
U 1 1
P 2700 3350
F 0 "C7" H 2792 3396 50  0000 L CNN
F 1 "1uF" H 2792 3305 50  0000 L CNN
F 2 "Capacitor_SMD:C_0603_1608Metric" H 2700 3350 50  0001 C CNN
F 3 "~" H 2700 3350 50  0001 C CNN
F 4 "C15849" H 2700 3350 50  0001 C CNN "LCSC"
	1    2700 3350
	1    0    0    -1  
$EndComp
Wire Wire Line
	2700 3000 2700 3250
Wire Wire Line
	2750 3000 2700 3000
Connection ~ 2700 3000
$Comp
L power:GND #PWR055
U 1 1
P 2400 3500
F 0 "#PWR055" H 2400 3250 50  0001 C CNN
F 1 "GND" V 2405 3372 50  0000 R CNN
F 2 "" H 2400 3500 50  0001 C CNN
F 3 "" H 2400 3500 50  0001 C CNN
	1    2400 3500
	1    0    0    -1  
$EndComp
$Comp
L power:GND #PWR059
U 1 1
P 2700 3500
F 0 "#PWR059" H 2700 3250 50  0001 C CNN
F 1 "GND" V 2705 3372 50  0000 R CNN
F 2 "" H 2700 3500 50  0001 C CNN
F 3 "" H 2700 3500 50  0001 C CNN
	1    2700 3500
	1    0    0    -1  
$EndComp
Wire Wire Line
	2700 3450 2700 3500
Wire Wire Line
	2400 3450 2400 3500
Wire Wire Line
	1450 3450 1450 3500
Text Notes 700  2600 0    50   ~ 0
http://ww1.microchip.com/downloads/en/devicedoc/mic550x.pdf
Wire Wire Line
	1450 3250 1450 3200
$Comp
L power:+3.3V #PWR030
U 1 1
P 2650 4200
F 0 "#PWR030" H 2650 4050 50  0001 C CNN
F 1 "+3.3V" V 2650 4450 50  0000 C CNN
F 2 "" H 2650 4200 50  0001 C CNN
F 3 "" H 2650 4200 50  0001 C CNN
	1    2650 4200
	0    1    1    0   
$EndComp
Wire Wire Line
	2700 3000 2400 3000
Connection ~ 2400 3000
Wire Wire Line
	2000 3500 2000 3400
$Comp
L power:VBUS #PWR056
U 1 1
P 800 2850
F 0 "#PWR056" H 800 2700 50  0001 C CNN
F 1 "VBUS" H 700 3000 50  0000 L CNN
F 2 "" H 800 2850 50  0001 C CNN
F 3 "" H 800 2850 50  0001 C CNN
	1    800  2850
	1    0    0    -1  
$EndComp
Wire Wire Line
	1600 3200 1450 3200
Connection ~ 1450 3200
Wire Wire Line
	1450 3200 1450 3000
Connection ~ 1450 3000
Wire Wire Line
	1450 3000 1600 3000
Wire Wire Line
	800  3000 800  2850
$Comp
L power:VCC #PWR0101
U 1 1
P 1450 2850
F 0 "#PWR0101" H 1450 2700 50  0001 C CNN
F 1 "VCC" H 1450 3000 50  0000 C CNN
F 2 "" H 1450 2850 50  0001 C CNN
F 3 "" H 1450 2850 50  0001 C CNN
	1    1450 2850
	1    0    0    -1  
$EndComp
$Comp
L power:VCC #PWR023
U 1 1
P 4400 1600
F 0 "#PWR023" H 4400 1450 50  0001 C CNN
F 1 "VCC" H 4400 1750 50  0000 C CNN
F 2 "" H 4400 1600 50  0001 C CNN
F 3 "" H 4400 1600 50  0001 C CNN
	1    4400 1600
	1    0    0    -1  
$EndComp
Wire Wire Line
	4400 1750 4400 1600
Wire Wire Line
	1450 3000 1450 2850
$Comp
L Connector:TestPoint_Small TP3
U 1 1
P 3000 4700
F 0 "TP3" H 3048 4700 50  0000 L CNN
F 1 "TestPoint_Small" H 3048 4655 50  0001 L CNN
F 2 "TestPoint:TestPoint_Pad_D1.5mm" H 3200 4700 50  0001 C CNN
F 3 "~" H 3200 4700 50  0001 C CNN
	1    3000 4700
	1    0    0    -1  
$EndComp
$Comp
L Connector:TestPoint_Small TP2
U 1 1
P 3000 4600
F 0 "TP2" H 3048 4600 50  0000 L CNN
F 1 "TestPoint_Small" H 3048 4555 50  0001 L CNN
F 2 "TestPoint:TestPoint_Pad_D1.5mm" H 3200 4600 50  0001 C CNN
F 3 "~" H 3200 4600 50  0001 C CNN
	1    3000 4600
	1    0    0    -1  
$EndComp
$Comp
L Connector:TestPoint_Small TP1
U 1 1
P 1700 4800
F 0 "TP1" H 1748 4800 50  0000 L CNN
F 1 "TestPoint_Small" H 1748 4755 50  0001 L CNN
F 2 "TestPoint:TestPoint_Pad_D1.5mm" H 1900 4800 50  0001 C CNN
F 3 "~" H 1900 4800 50  0001 C CNN
	1    1700 4800
	1    0    0    -1  
$EndComp
$Comp
L Connector:TestPoint_Small TP4
U 1 1
P 4400 900
F 0 "TP4" H 4448 900 50  0000 L CNN
F 1 "TestPoint_Small" H 4448 855 50  0001 L CNN
F 2 "TestPoint:TestPoint_Pad_D1.5mm" H 4600 900 50  0001 C CNN
F 3 "~" H 4600 900 50  0001 C CNN
	1    4400 900 
	-1   0    0    1   
$EndComp
$Comp
L Connector:TestPoint_Small TP5
U 1 1
P 4400 1850
F 0 "TP5" H 4448 1850 50  0000 L CNN
F 1 "TestPoint_Small" H 4448 1805 50  0001 L CNN
F 2 "TestPoint:TestPoint_Pad_D1.5mm" H 4600 1850 50  0001 C CNN
F 3 "~" H 4600 1850 50  0001 C CNN
	1    4400 1850
	-1   0    0    1   
$EndComp
Connection ~ 4400 900 
$Comp
L power:GND #PWR0106
U 1 1
P 3700 6800
F 0 "#PWR0106" H 3700 6550 50  0001 C CNN
F 1 "GND" V 3705 6672 50  0000 R CNN
F 2 "" H 3700 6800 50  0001 C CNN
F 3 "" H 3700 6800 50  0001 C CNN
	1    3700 6800
	0    1    1    0   
$EndComp
$Comp
L Device:D_Schottky D?
U 1 1
P 950 3000
AR Path="/60D29978" Ref="D?"  Part="1" 
AR Path="/60A49332/60D29978" Ref="D6"  Part="1" 
F 0 "D6" H 950 3125 50  0000 C CNN
F 1 "D_Schottky" H 950 3126 50  0001 C CNN
F 2 "Diode_SMD:D_SOD-123" H 950 3000 50  0001 C CNN
F 3 "~" H 950 3000 50  0001 C CNN
F 4 "C8598" H 950 3000 50  0001 C CNN "LCSC"
	1    950  3000
	-1   0    0    1   
$EndComp
$Comp
L Jumper:SolderJumper_3_Bridged12 JP4
U 1 1
P 3400 1500
F 0 "JP4" V 3400 1567 50  0000 L CNN
F 1 "Jumper_3_Bridged12" H 3400 1613 50  0001 C CNN
F 2 "Jumper:SolderJumper-3_P1.3mm_Bridged12_RoundedPad1.0x1.5mm" H 3400 1500 50  0001 C CNN
F 3 "~" H 3400 1500 50  0001 C CNN
	1    3400 1500
	0    -1   -1   0   
$EndComp
Wire Wire Line
	3400 1700 3400 1950
Wire Wire Line
	3400 1300 3400 1050
Wire Wire Line
	3750 1500 3850 1500
Wire Wire Line
	2850 1550 3000 1550
Wire Wire Line
	3000 950  3000 1550
$Comp
L power:+3.3V #PWR0107
U 1 1
P 2500 1050
F 0 "#PWR0107" H 2500 900 50  0001 C CNN
F 1 "+3.3V" V 2500 1300 50  0000 C CNN
F 2 "" H 2500 1050 50  0001 C CNN
F 3 "" H 2500 1050 50  0001 C CNN
	1    2500 1050
	1    0    0    -1  
$EndComp
$Comp
L power:GND #PWR0108
U 1 1
P 2500 2000
F 0 "#PWR0108" H 2500 1750 50  0001 C CNN
F 1 "GND" V 2505 1872 50  0000 R CNN
F 2 "" H 2500 2000 50  0001 C CNN
F 3 "" H 2500 2000 50  0001 C CNN
	1    2500 2000
	1    0    0    -1  
$EndComp
$Comp
L Jumper:SolderJumper_3_Bridged12 JP3
U 1 1
P 2500 1550
F 0 "JP3" V 2500 1617 50  0000 L CNN
F 1 "Jumper_3_Bridged12" H 2500 1663 50  0001 C CNN
F 2 "Jumper:SolderJumper-3_P1.3mm_Bridged12_RoundedPad1.0x1.5mm" H 2500 1550 50  0001 C CNN
F 3 "~" H 2500 1550 50  0001 C CNN
	1    2500 1550
	0    -1   -1   0   
$EndComp
Wire Wire Line
	2500 1750 2500 2000
Wire Wire Line
	2500 1050 2500 1350
Wire Wire Line
	1100 3000 1450 3000
$Comp
L Connector:TestPoint_Small TP14
U 1 1
P 5300 1850
F 0 "TP14" H 5348 1850 50  0000 L CNN
F 1 "TestPoint_Small" H 5348 1805 50  0001 L CNN
F 2 "TestPoint:TestPoint_Pad_D1.5mm" H 5500 1850 50  0001 C CNN
F 3 "~" H 5500 1850 50  0001 C CNN
	1    5300 1850
	1    0    0    -1  
$EndComp
Wire Wire Line
	4400 1850 4400 1750
Connection ~ 4400 1750
Wire Wire Line
	5300 1850 5300 1750
Connection ~ 5300 1750
Wire Wire Line
	5300 1750 5350 1750
Wire Wire Line
	3700 6700 3700 6800
Connection ~ 3700 6800
Wire Wire Line
	3700 6800 3700 7150
Text GLabel 5250 1350 2    50   Input ~ 0
DBG_LED
Wire Wire Line
	5050 1350 5250 1350
$EndSCHEMATC
